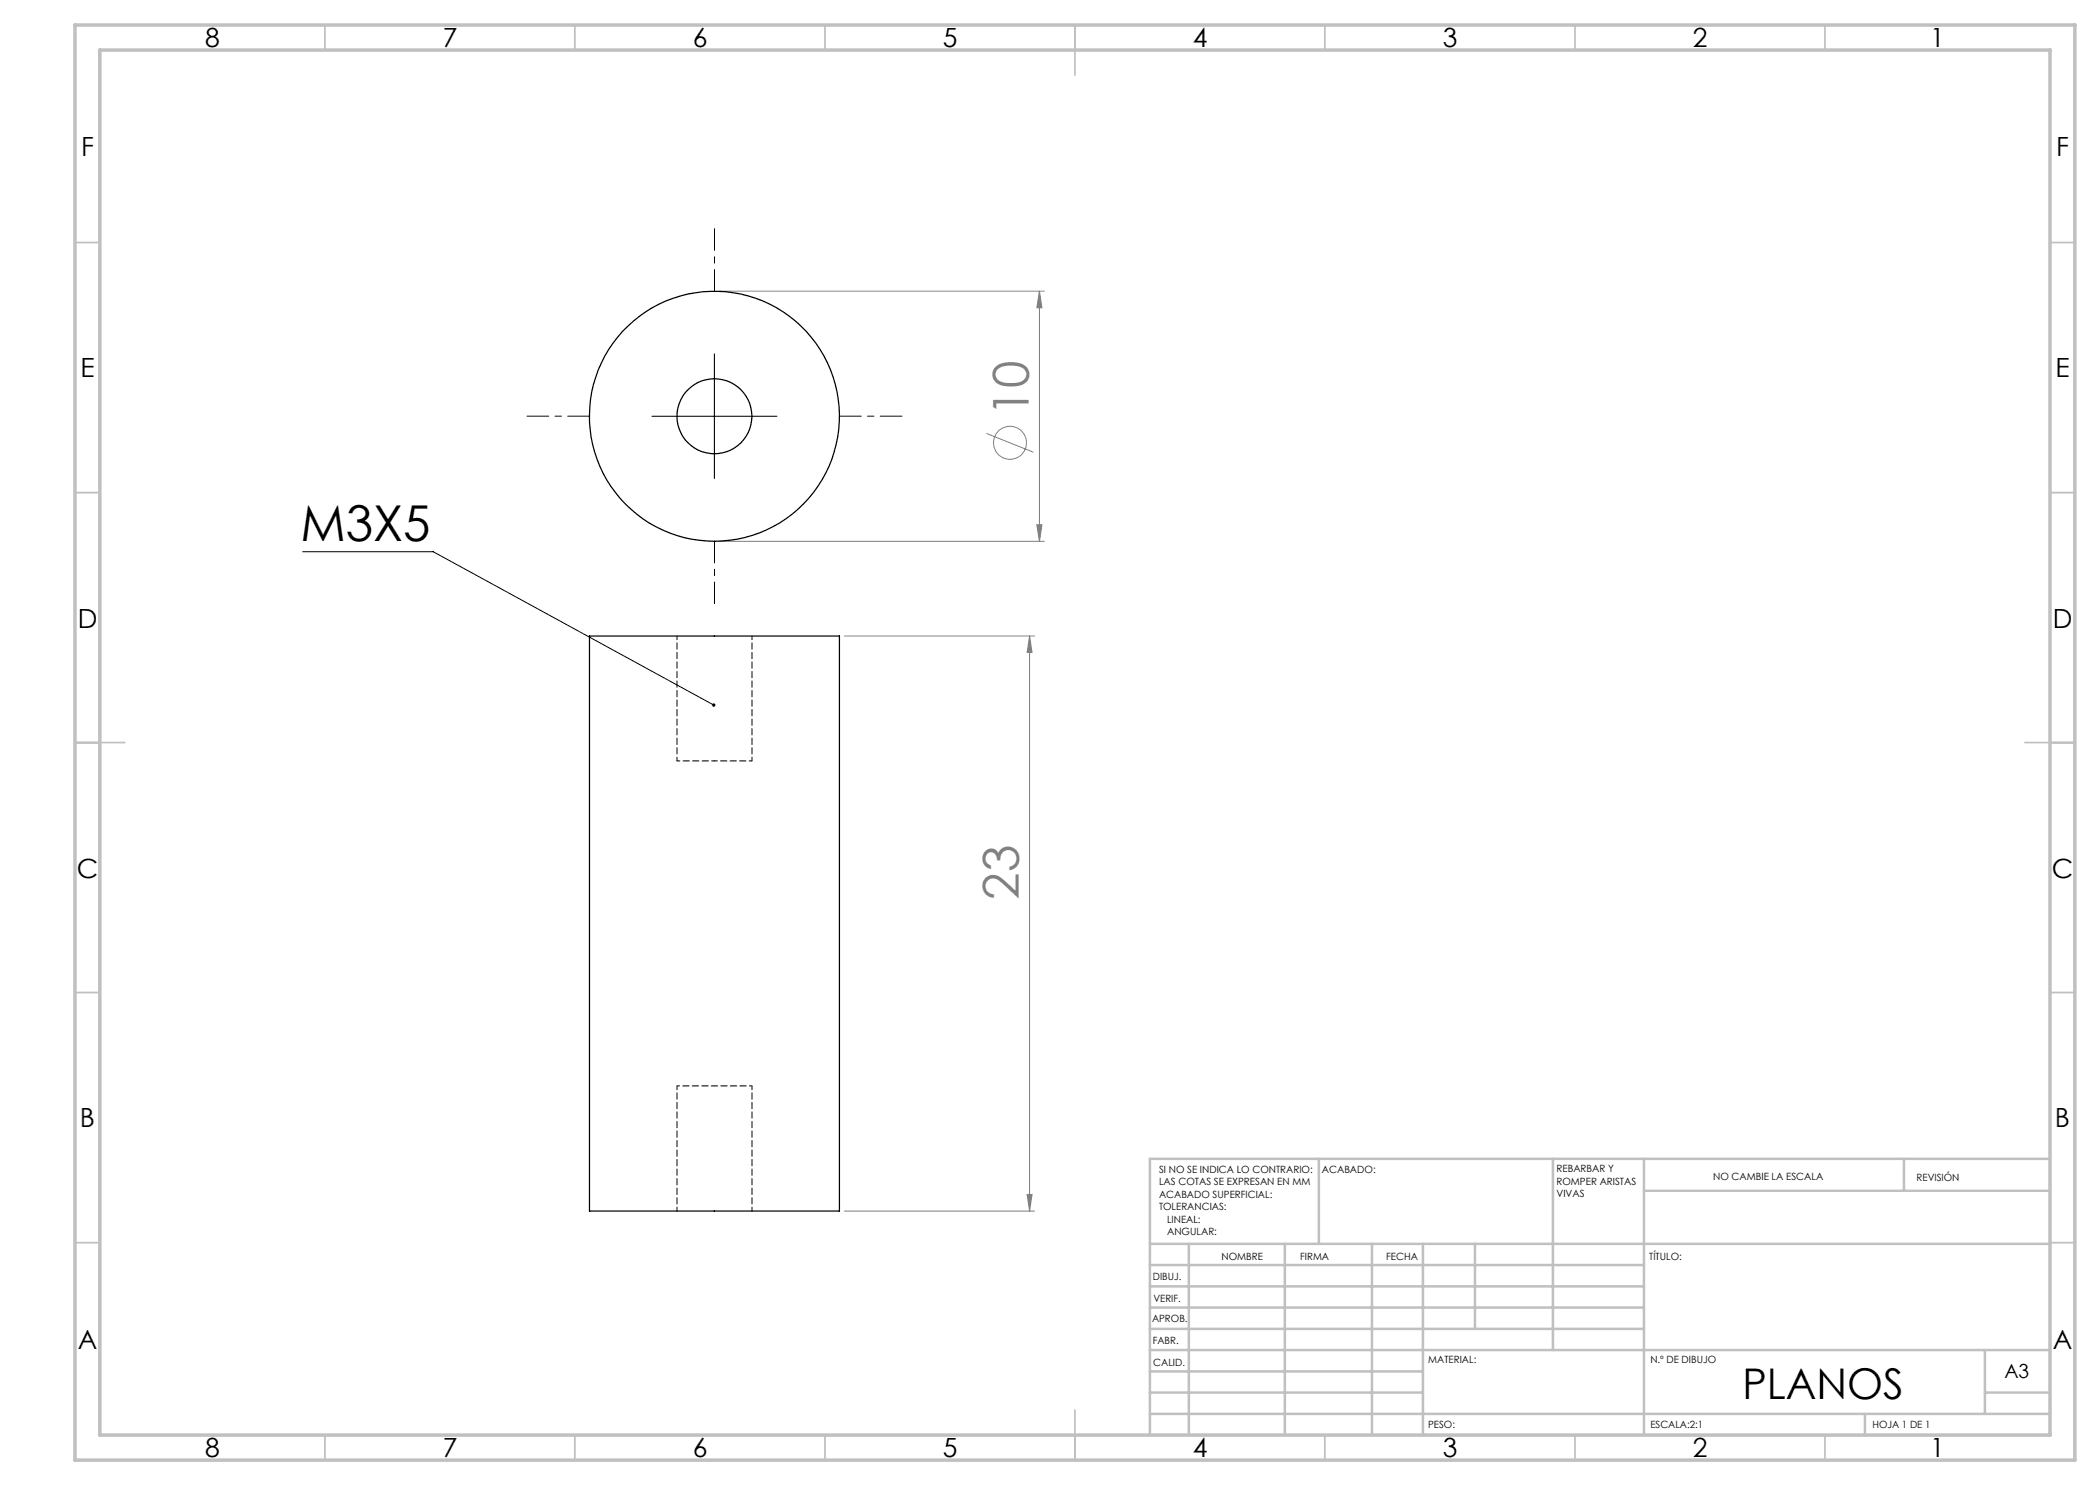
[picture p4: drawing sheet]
<svg xmlns="http://www.w3.org/2000/svg" width="420mm" height="297mm" viewBox="0 0 420 297" stroke-linecap="round" stroke-linejoin="round" font-family="sans-serif">
<g fill="none" stroke="#808080" stroke-width=".2">
<path d="M143.9 58.2h65M207.9 58.2l.5 3.4h-1zM207.9 58.2v50.1M197.3 86.7l9.4 3.7M143.9 108.3h65M207.4 104.9h1l-.5 3.4zM168.9 127.2h38M205.9 127.2l.5 3.3h-1zM205.9 127.2v115M205.4 238.9h1l-.5 3.3zM168.9 242.2h38"/>
<circle cx="202" cy="88.6" r="3.3"/>
</g>
<path d="M142.9 58.2v-12.5M117.9 83.2h-12.5M167.9 83.2h12.5M142.9 108.2v12.5" fill="none" stroke="#000" stroke-width=".2" stroke-dasharray="15.2 1.3 1.3 1.3" stroke-dashoffset="10.9"/>
<path d="M142.9 70.8v24.9M130.4 83.3h25M60.5 110.3h26.1l56.1 30.7" fill="none" stroke="#000" stroke-width=".2"/>
<g fill="none" stroke="#c0c0c0" stroke-width=".35">
<path d="M65 5v5M115 5v5M165 5v5M215 5v10M265 5v5M315 5v5M365 5v5M15 48.5h5M410 48.5h5M15 98.5h5M410 98.5h5M15 148.5h10"/>
<path d="M405 148.5h10M15 198.5h5M410 198.5h5M15 248.5h5M410 248.5h5M65 287v5M115 287v5M165 287v5M215 282v10M265 287v5M315 287v5M365 287v5"/>
</g>
<g fill="none" stroke="#c0c0c0" stroke-width=".5">
<path d="M263.8 231.8v17M310.6 231.8v38.2M328.8 231.8v55.2M328.8 238.2h81.2M380.8 231.8v6.4M410 231.8h-180v55.2M230 248.8h180M230 257.3h98.8M230 253h98.8M237.8 248.8v38.2M257 248.8v38.2M274.4 248.8v38.2"/>
<path d="M284.6 248.8v38.2M295 248.8v17M230 265.8h98.8M230 261.5h98.8M230 278.5h54.6M230 274.3h54.6M230 270h180M397 278.5h13M397 270v12.8M230 282.8h180M373 282.8v4.2"/>
</g>
<path d="M15 5h400v287h-400zM20 10h390v277h-390z" fill="none" stroke="#c0c0c0" stroke-width=".7"/>
<path d="M142.5 140.8a.34 .34 0 0 1 .5-.1 .34 .34 0 0 1 .1 .5l-.4-.2 .4 .2a.34 .34 0 0 1-.5 .1 .34 .34 0 0 1-.1-.5z" fill="#000"/>
<g fill="#808080">
<path d="M205.4 238.9h1l-.5 3.3zM205.9 127.2l.5 3.3h-1z"/>
<path d="M207.9 58.2l.5 3.4h-1zM207.4 104.9h1l-.5 3.4z"/>
</g>
<g fill="none" stroke="#000" stroke-width=".25">
<path d="M117.9 127.2h50v115h-50z"/>
<circle cx="142.9" cy="83.3" r="25"/>
<circle cx="142.9" cy="83.3" r="7.5"/>
</g>
<path d="M135.4 152.2h7.5M142.9 152.2h7.5" fill="none" stroke="#000" stroke-width=".2" stroke-dasharray="1.3 .6" stroke-dashoffset=".7"/>
<path d="M150.4 217.2h-15" fill="none" stroke="#000" stroke-width=".2" stroke-dasharray="1.3 .6" stroke-dashoffset=".8"/>
<path d="M135.4 127.2v25M150.4 152.2v-25M135.4 217.2v25M150.4 242.2v-25" fill="none" stroke="#000" stroke-width=".2" stroke-dasharray="1.3 .6" stroke-dashoffset=".5"/>
<g font-size="9.9" fill="#808080">
<text x="205.8" y="83.1" transform="rotate(-90 205.8 83.1)">10</text>
<text x="203.8" y="179.9" transform="rotate(-90 203.8 179.9)">23</text>
</g>
<text font-size="9.9" x="60.1" y="108.2">M3X5</text>
<text font-size="8.5" x="348.5" y="279.7">PLANOS</text>
<g font-size="5.3">
<text x="41" y="9.5">8</text>
<text x="88.5" y="9.5">7</text>
<text x="138.5" y="9.5">6</text>
<text x="188.5" y="9.5">5</text>
<text x="238.5" y="9.5">4</text>
<text x="288.5" y="9.5">3</text>
<text x="338.5" y="9.5">2</text>
<text x="386" y="9.5">1</text>
<text x="16.2" y="31.2">F</text>
<text x="411.2" y="31.2">F</text>
<text x="16.1" y="75.5">E</text>
<text x="411.1" y="75.5">E</text>
<text x="15.5" y="125.5">D</text>
<text x="410.5" y="125.5">D</text>
<text x="15.4" y="175.5">C</text>
<text x="410.4" y="175.5">C</text>
<text x="16" y="225.5">B</text>
<text x="411" y="225.5">B</text>
<text x="15.5" y="269.7">A</text>
<text x="410.5" y="269.7">A</text>
<text x="41" y="291.5">8</text>
<text x="88.5" y="291.5">7</text>
<text x="138.5" y="291.5">6</text>
<text x="188.5" y="291.5">5</text>
<text x="238.5" y="291.5">4</text>
<text x="288.5" y="291.5">3</text>
<text x="338.5" y="291.5">2</text>
<text x="386" y="291.5">1</text>
</g>
<text font-size="3.9" x="400.9" y="275.5">A3</text>
<g font-size="2">
<text x="231.8" y="234.6">SI NO SE INDICA LO CONTRARIO:</text>
<text x="231.8" y="237.1">LAS COTAS SE EXPRESAN EN MM</text>
<text x="231.8" y="239.6">ACABADO SUPERFICIAL:</text>
<text x="264.4" y="234.6">ACABADO:</text>
<text x="311.3" y="234.5">REBARBAR Y</text>
<text x="311.3" y="237">ROMPER ARISTAS</text>
<text x="311.3" y="239.5">VIVAS</text>
<text x="342.6" y="236">NO CAMBIE LA ESCALA</text>
<text x="383.3" y="236.2">REVISIÓN</text>
<text x="231.8" y="242.1">TOLERANCIAS:</text>
<text x="233.4" y="244.6">LINEAL:</text>
<text x="233.4" y="247.1">ANGULAR:</text>
<text x="244.3" y="252">NOMBRE</text>
<text x="260" y="251.9">FIRMA</text>
<text x="277.2" y="251.9">FECHA</text>
<text x="329.9" y="251.9">TÍTULO:</text>
<text x="230.6" y="256.1">DIBUJ.</text>
<text x="230.7" y="260.3">VERIF.</text>
<text x="230.4" y="264.4">APROB.</text>
<text x="230.5" y="268.8">FABR.</text>
<text x="230.7" y="273.1">CALID.</text>
<text x="285.6" y="272.5">MATERIAL:</text>
<text x="330.1" y="272.5">N.º DE DIBUJO</text>
<text x="285.6" y="285.5">PESO:</text>
<text x="330.1" y="285.6">ESCALA:2:1</text>
<text x="374.5" y="285.6">HOJA 1 DE 1</text>
</g>
</svg>
